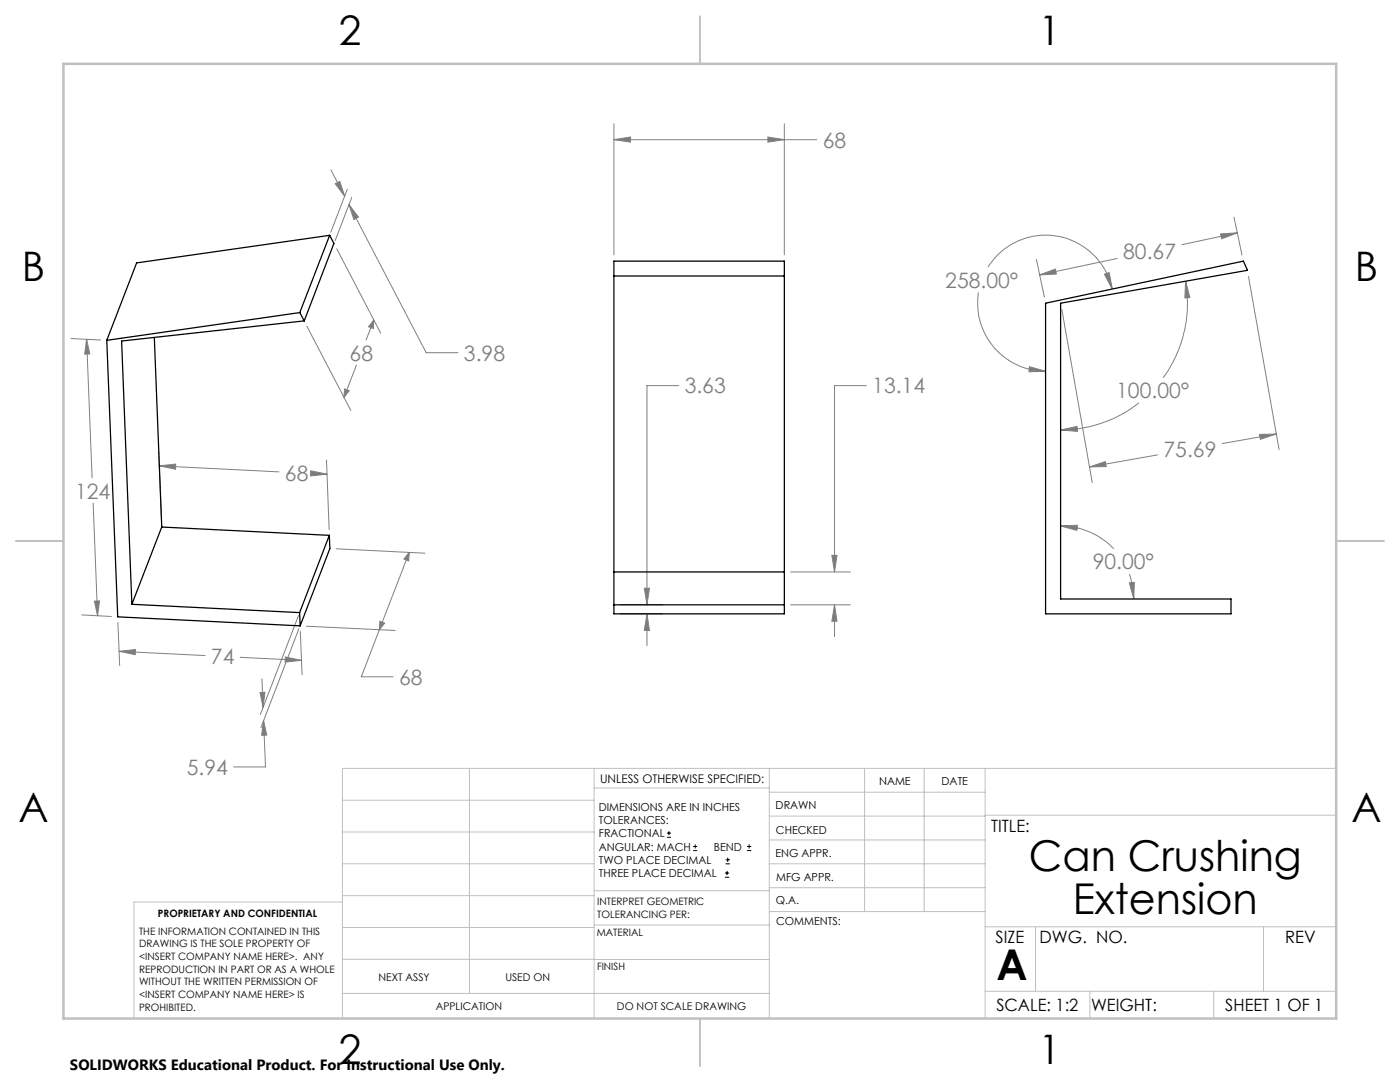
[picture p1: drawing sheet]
<svg xmlns="http://www.w3.org/2000/svg" width="279mm" height="216mm" viewBox="0 0 279 216" stroke-linecap="round" stroke-linejoin="round" font-family="sans-serif">
<g fill="none" stroke="#000" stroke-width=".2">
<path d="M133.1 167.1h.8M133.1 166.2h.8M133.5 165.8v.9M138.3 169.7h.8M138.3 168.9h.8M138.7 168.5v.8M144.7 175h.8M144.7 174.2h.8M144.8 172.4h.9M144.8 171.6h.9M145.1 173.8v.8M145.2 171.1v.9"/>
<path d="M149.1 169.7h.8M149.1 168.9h.8M149.5 168.5v.8"/>
</g>
<g fill="none" stroke="#808080" stroke-width=".2">
<path d="M66 33.9l2.8 5.3M66.9 36.7l.9-.5 1 3zM69.3 37.7l-3.3 8.7M70.2 39.4l-3.3 8.6M122.5 24.7v26.1M122.5 27.9h40.5M122.5 27.9l3.3-.6v1.1zM153.2 27.3l3.3 .6-3.3 .5zM156.5 24.7v26.1M67.2 49.6l8.8 16.9M69.6 40.8l15.5 29.6h6.3M69.6 40.8l1.9 2.5-.9 .5z"/>
<path d="M195.3 58.3a13.6 13.6 0 0 0 13.4 15.8M197.2 53.3a13.6 13.6 0 0 1 13.8-6.2 13.6 13.6 0 0 1 11 10.6M206.8 51.8l1.6 7.5M207.5 54.9l3.1-1.2 .2 1zM220.4 54.7l1-.3 .6 3.3zM223 51.6l-15.5 3.3M236.6 56.1l.9 3.2-1 .1zM236.6 56.1a25.4 25.4 0 0 1-4.5 19.3M243.6 46.7l3.3-.2-3.1 1.2zM246.3 43.4l1.6 7.5M246.9 46.5l-11 2.3M249.2 55.2l6.1 34.5"/>
<path d="M14.1 67.6l6 .2M17.3 67.7l1.1 27.7M17.3 67.7l.6 2.9-1 .1zM61.2 65.1l8.8 16.8M68.8 77.6l.9 .4-1 1.3zM71.1 72.9l-2.4 6.4M74.6 63.9l-1.5 3.9M74.6 63.9l-.1 1.6-.9-.3zM135.5 76.9h-6.4v43.8M172.9 76.9h-6.4v37.2M205.5 73.2l3.2 .9-3.3 .1zM211.9 61.7l6.1 34.6"/>
<path d="M31.7 90.1l.5 13.9M31.8 93l23.9 1.2M31.8 93l3.3-.4-.1 1zM62 93.9l3.3 .7-3.3 .4zM62.7 94.5l2.6 .1M65.2 91.8l.5 13.9M211.7 85.8l3.2-.7 .1 1zM217.5 93.2l3.1-1.1 .2 1zM227.3 80.4a25.5 25.5 0 0 1-15.6 5.4M231 90.8l-13.5 2.4M251.4 86.7l3.3-.1-3.2 1.1zM254.7 86.6l-10.8 1.9"/>
<path d="M18.6 100.4l.9 22.5M18.8 119.9h1.1l-.4 3zM67.1 109.5l17.7 .9M81.7 110.2l-6 15.5M81.7 110.2l-.1 1.7-1-.4zM128.6 117.4h1l-.5 3.3zM157.8 114.1h11.9M166 110.8h1l-.5 3.3zM211.7 105l3.3-.2-.1 1zM211.7 105a14.9 14.9 0 0 1 10.6 4.5M225.4 116.3l1-.1-.1 3.3zM225.4 114.5a15.2 15.2 0 0 1 .9 5"/>
<path d="M16.3 122.7l5.9 .3M23.5 124.2l.4 8.6M23.8 130l17.1 .8M23.8 130l3.2-.4v1zM47.9 131.2l12.2 .6M51.9 138.2l1-.1-.4 3zM52.3 135.5l.2 5.6M56.9 131.1l3.2 .7-3.2 .3zM59.6 122.8l-7.6 19.8M59.7 125.4l-7.6 19.8M59.9 126l.4 8.6M61.1 125l17.7 .8"/>
<path d="M75.7 125.7l-3.6 9.3h6.4M75.8 124l1 .4-1.1 1.3zM123.8 120.7h8.5M123.8 122.5h8.5M129.1 122.5l.5 3.3h-1zM129.1 122.5v6.3M157.8 120.7h11.9M166.5 120.7l.5 3.3h-1zM166.5 120.7v6.3M52.6 143.8l.4 9.2h-6.4M52.6 143.8l.6 2.9h-1z"/>
</g>
<g fill="none" stroke="#c0c0c0" stroke-width=".2">
<path d="M68.3 159.7h50.3M93.7 153.3v44.9M118.6 153.3v49.9M118.6 157.2h34.9M153.5 153.3v49.9M153.5 158.1h43.1M172.5 153.3v28.6M184.4 153.3v28.6M196.6 153.3v49.9M266.7 153.3h-198.4v49.9M68.3 178.7h50.3M68.3 172.4h50.3"/>
<path d="M68.3 166h50.3M68.3 180h-41.6v23.2M118.6 177.7h35M153.5 167.6h43.1M153.5 162.8h43.1M153.5 172.4h43.1M153.5 177.1h43.1M196.6 162.7h70.1M68.3 198.2h85.2M68.3 191.4l85.2 .1M68.3 185.1h50.3M118.6 184.6h35"/>
<path d="M153.6 181.9h43M196.6 197.8h70.1M196.6 184.9h70.1M206.7 184.9v12.9M217.5 197.8v5.4M242.2 197.8v5.4M252.2 184.9v12.9"/>
</g>
<path d="M139.7 3.2v9.5M3.1 107.9h9.6M266.7 107.9h9.5M139.7 203.2v9.6" fill="none" stroke="#c0c0c0" stroke-width=".25"/>
<path d="M12.7 12.7h254v190.5h-254z" fill="none" stroke="#c0c0c0" stroke-width=".5"/>
<path d="M18.8 119.9h1.1l-.4 3zM17.3 67.7l.6 2.9-1 .1zM56.9 131.1l3.2 .7-3.2 .3zM23.8 130l3.2-.4v1zM62 93.9l3.3 .7-3.3 .4zM31.8 93l3.3-.4-.1 1zM68.8 77.6l.9 .4-1 1.3zM74.6 63.9l-.1 1.6-.9-.3zM66.9 36.7l.9-.5 1 3zM69.6 40.8l1.9 2.5-.9 .5zM75.8 124l1 .4-1.1 1.3zM81.7 110.2l-.1 1.7-1-.4zM51.9 138.2l1-.1-.4 3zM52.6 143.8l.6 2.9h-1zM122.5 27.9l3.3-.6v1.1zM153.2 27.3l3.3 .6-3.3 .5zM166 110.8h1l-.5 3.3zM166.5 120.7l.5 3.3h-1zM128.6 117.4h1l-.5 3.3zM129.1 122.5l.5 3.3h-1zM225.4 116.3l1-.1-.1 3.3zM211.7 105l3.3-.2-.1 1zM217.5 93.2l3.1-1.1 .2 1zM251.4 86.7l3.3-.1-3.2 1.1zM243.6 46.7l3.3-.2-3.1 1.2zM207.5 54.9l3.1-1.2 .2 1zM205.5 73.2l3.2 .9-3.3 .1zM220.4 54.7l1-.3 .6 3.3zM211.7 85.8l3.2-.7 .1 1zM236.6 56.1l.9 3.2-1 .1z" fill="#808080"/>
<g fill="none" stroke="#000" stroke-width=".25">
<path d="M65.8 47l.8 1.6-5.9 15.4M65.8 47l-6 15.4M65.8 47l-38.5 5.5-6 15.4M122.5 52.1h34v70.4h-34zM122.5 55.1h34M21.3 67.9l2.2 55.2 36.4 1.8M30.8 67.3l1.5 37.9M59.8 62.4l-38.5 5.5M59.8 62.4l.9 1.6M60.7 64l-36.4 4.1 2 52.5M208.7 60.5l39.4-8.4 .9 1.8-37.3 6.6v59h34v3h-37zM32.3 105.2l-6 15.4"/>
<path d="M32.3 105.2l33.4 1.6M65.7 106.8l-5.9 15.4M65.7 106.8l.1 2.7-5.9 15.4M122.5 114.1h34M26.3 120.6l33.5 1.6M59.8 122.2l.1 2.7M122.5 120.7h34"/>
</g>
<g font-size="8.5">
<text x="205.3" y="173.9">Can Crushing</text>
<text x="214.1" y="182.4">Extension</text>
<text x="198.9" y="195.5">A</text>
</g>
<g font-size="8.1">
<text x="67.6" y="8.9">2</text>
<text x="207.3" y="8.9">1</text>
<text x="4.4" y="56.2">B</text>
<text x="270.4" y="56.2">B</text>
<text x="3.7" y="164.1">A</text>
<text x="269.7" y="164.1">A</text>
<text x="67.6" y="212.4">2</text>
<text x="207.3" y="212.4">1</text>
</g>
<g font-size="4.2" fill="#808080">
<text x="164.2" y="29.4">68</text>
<text x="224.2" y="51.8">80.67</text>
<text x="188.6" y="57.4">258.00°</text>
<text x="69.8" y="72">68</text>
<text x="92.6" y="72">3.98</text>
<text x="136.6" y="78.5">3.63</text>
<text x="174.1" y="78.5">13.14</text>
<text x="222.8" y="79.5">100.00°</text>
<text x="56.9" y="95.9">68</text>
<text x="232.2" y="91.2">75.69</text>
<text x="15" y="99.5">124</text>
<text x="218.1" y="113.6">90.00°</text>
<text x="42.1" y="132.6">74</text>
<text x="79.6" y="136.6">68</text>
<text x="37.3" y="154.6">5.94</text>
</g>
<g font-size="3.4">
<text x="197.8" y="166">TITLE:</text>
<text x="198.7" y="188.1">SIZE</text>
<text x="207.5" y="188.1">DWG. NO.</text>
<text x="256.5" y="188.2">REV</text>
<text x="198.8" y="201.7">SCALE: 1:2</text>
<text x="217.7" y="201.8">WEIGHT:</text>
<text x="244.5" y="201.7">SHEET 1 OF 1</text>
</g>
<text font-size="3" x="14" y="213.5">SOLIDWORKS Educational Product. For Instructional Use Only.</text>
<text font-size="2.4" x="119.8" y="156.2">UNLESS OTHERWISE SPECIFIED:</text>
<g font-size="2.2">
<text x="119.5" y="161.8">DIMENSIONS ARE IN INCHES</text>
<text x="154.8" y="161.4">DRAWN</text>
<text x="175.4" y="156.6">NAME</text>
<text x="187.9" y="156.7">DATE</text>
<text x="119.5" y="164.4">TOLERANCES:</text>
<text x="119.5" y="167.1">FRACTIONAL</text>
<text x="154.9" y="166.3">CHECKED</text>
<text x="119.5" y="169.7">ANGULAR: MACH</text>
<text x="119.5" y="172.4">TWO PLACE DECIMAL</text>
<text x="142.5" y="169.7">BEND</text>
<text x="154.8" y="171">ENG APPR.</text>
<text x="119.5" y="175">THREE PLACE DECIMAL</text>
<text x="154.9" y="175.7">MFG APPR.</text>
<text x="154.9" y="180.4">Q.A.</text>
<text x="154.9" y="184.6">COMMENTS:</text>
</g>
<g font-size="2.1">
<text x="75.5" y="195.7">NEXT ASSY</text>
<text x="100.9" y="195.7">USED ON</text>
<text x="86.9" y="201.5">APPLICATION</text>
<text x="123.1" y="201.6">DO NOT SCALE DRAWING</text>
</g>
<g font-size="2">
<text x="31.5" y="182.9">PROPRIETARY AND CONFIDENTIAL</text>
<text x="119.2" y="180.6">INTERPRET GEOMETRIC</text>
<text x="119.2" y="183.1">TOLERANCING PER:</text>
<text x="27.8" y="186.5">THE INFORMATION CONTAINED IN THIS</text>
<text x="27.8" y="189">DRAWING IS THE SOLE PROPERTY OF</text>
<text x="27.8" y="191.6">&lt;INSERT COMPANY NAME HERE&gt;. ANY</text>
<text x="119.1" y="186.7">MATERIAL</text>
<text x="27.8" y="194.1">REPRODUCTION IN PART OR AS A WHOLE</text>
<text x="27.8" y="196.6">WITHOUT THE WRITTEN PERMISSION OF</text>
<text x="119.1" y="193.5">FINISH</text>
<text x="27.8" y="199.1">&lt;INSERT COMPANY NAME HERE&gt; IS</text>
<text x="27.8" y="201.7">PROHIBITED.</text>
</g>
</svg>
